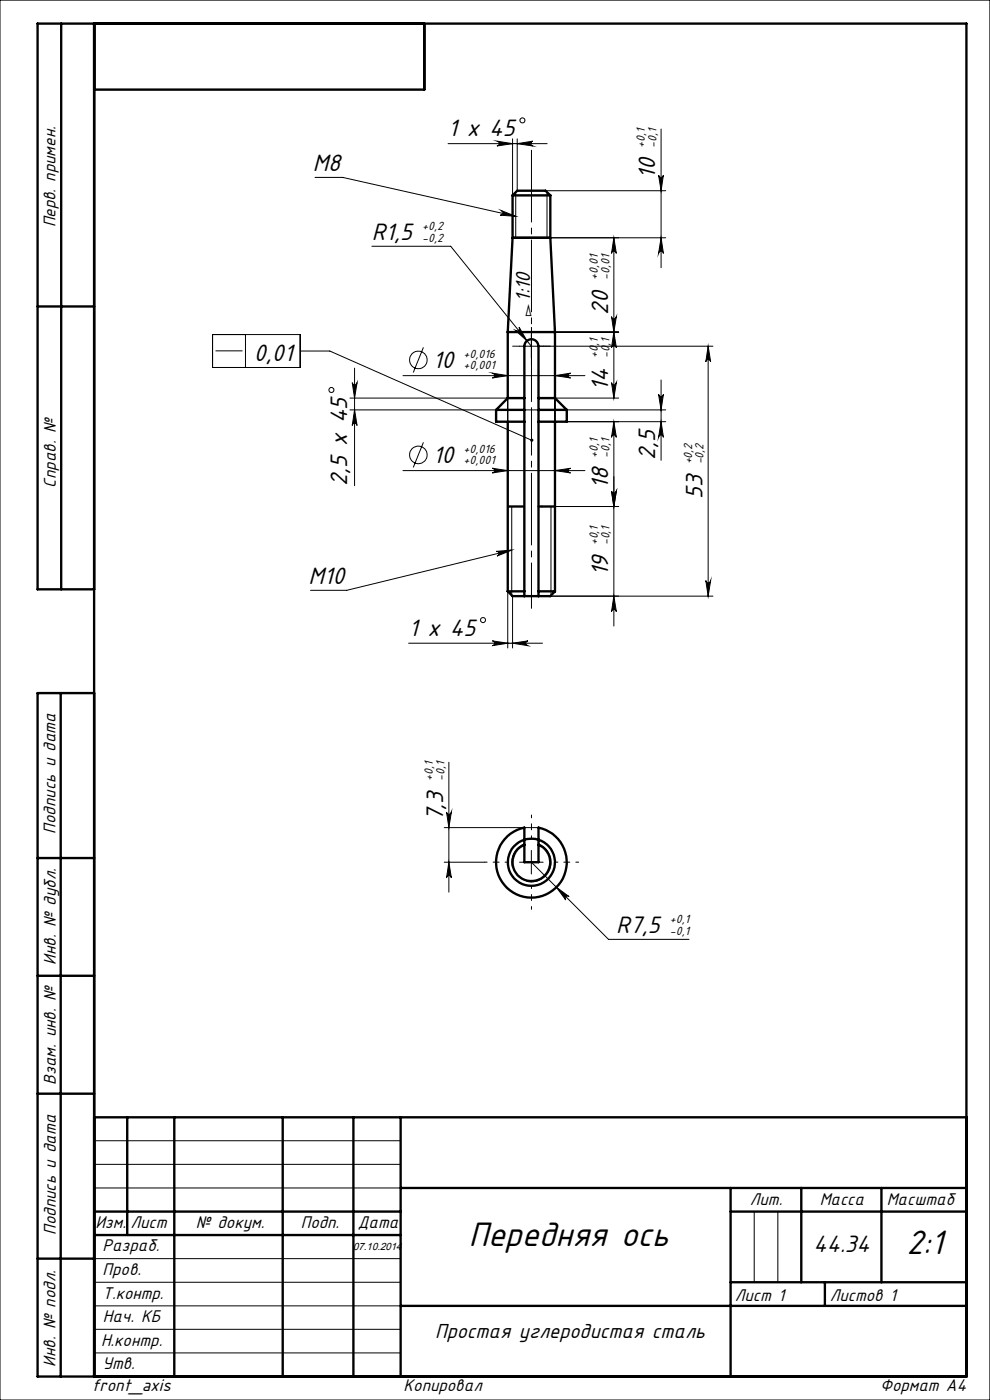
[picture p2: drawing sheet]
<svg xmlns="http://www.w3.org/2000/svg" width="210mm" height="297mm" viewBox="0 0 210 297" stroke-linecap="round" stroke-linejoin="round" font-family="sans-serif">
<g fill="none" stroke="#000" stroke-width=".21">
<path d="M0 0h210v297h-210zM66.8 37.6h5.9l36.7 8.3M95 30.5h21.1M105.4 29.9l3.3 .6-3.3 .5a.51 .51 0 0 0 .5-.5 .51 .51 0 0 0-.5-.6zM108.7 29.5v11.9M109.7 29.5v11M109.7 30.5l3.3-.6a.51 .51 0 0 0-.5 .6 .51 .51 0 0 0 .5 .5zM139.7 37.1a.51 .51 0 0 0 .5 .5 .51 .51 0 0 0 .5-.5l-.5 3.4zM140.2 27.4v29.4M78.9 52.2h16.7l17.1 21.2M106.3 44.7l3.1 1.2-3.3-.3a.51 .51 0 0 0 .6-.3 .51 .51 0 0 0-.4-.6zM109.4 40.8v9.6"/>
<path d="M116 40.5h25.2M116 40.8v9.6h25.2M130.2 50.4v34.1M130.2 50.4l.5 3.4a.51 .51 0 0 0-.5-.5 .51 .51 0 0 0-.5 .5zM140.2 50.4l.5 3.4a.51 .51 0 0 0-.5-.5 .51 .51 0 0 0-.5 .5zM45.1 71h18.6v7h-18.6zM45.7 74.4h5.7M52.1 71v7M63.7 74.5h6.3l42.8 18.9M75.2 78.1v24.9M85.5 79.7h38.6M89.8 73.7l-2.1 5.3"/>
<path d="M104.4 79.2l3.3 .5-3.3 .5a.51 .51 0 0 0 .5-.5 .51 .51 0 0 0-.5-.5zM107.7 78.7v22.1M109.3 70.1a.53 .53 0 0 0 .7 0 .53 .53 0 0 0 .1-.7l1.7 2.9zM110.2 73.4h41M112.7 71v4.9M117.7 70.4h13.5M117.7 79.7l3.3-.5a.51 .51 0 0 0-.5 .5 .51 .51 0 0 0 .5 .5zM117.7 78.7v22.1M129.7 67.2a.51 .51 0 0 0 .5 .4 .51 .51 0 0 0 .5-.4l-.5 3.2zM130.2 70.4l.5 3.4a.51 .51 0 0 0-.5-.5 .51 .51 0 0 0-.5 .5zM150.2 73.4l.5 3.4a.51 .51 0 0 0-.5-.5 .51 .51 0 0 0-.5 .5zM150.2 73.4v53.1"/>
<path d="M74.2 87h67M74.2 84.5h33.5M74.7 81.2a.51 .51 0 0 0 .5 .4 .51 .51 0 0 0 .5-.4l-.5 3.3zM75.2 87l.5 3.3a.51 .51 0 0 0-.5-.5 .51 .51 0 0 0-.5 .5zM85.5 99.8h38.6M89.8 93.8l-2.1 5.4M104.4 99.3l3.3 .5-3.3 .5a.49 .49 0 0 0 .5-.5 .49 .49 0 0 0-.5-.5zM117.7 84.5h13.5M117.7 99.8l3.3-.5a.49 .49 0 0 0-.5 .5 .49 .49 0 0 0 .5 .5zM129.7 81.2a.51 .51 0 0 0 .5 .4 .51 .51 0 0 0 .5-.4l-.5 3.3zM130.2 89.5v43.3M130.2 89.5l.5 3.3a.51 .51 0 0 0-.5-.5 .51 .51 0 0 0-.5 .5z"/>
<path d="M139.7 83.7a.51 .51 0 0 0 .5 .4 .51 .51 0 0 0 .5-.4l-.5 3.3zM140.2 80.6v17M140.2 89.5l.5 3.3a.51 .51 0 0 0-.5-.5 .51 .51 0 0 0-.5 .5zM141.2 89.5h-21M105.2 117l3.3-.3-3.1 1.3a.51 .51 0 0 0 .4-.6 .51 .51 0 0 0-.6-.4zM108.5 116.7l-34.9 8.5h-7.7M108.5 107.5v18.8M111.2 107.5v18.8M114.2 107.5v18.8M129.7 104.2a.51 .51 0 0 0 .5 .4 .51 .51 0 0 0 .5-.4l-.5 3.3zM131.2 107.5h-14.3v18.8M86.7 136.5h28.4"/>
<path d="M104.4 136l3.3 .5-3.3 .5a.51 .51 0 0 0 .5-.5 .51 .51 0 0 0-.5-.5zM107.7 125.4v12.1M108.7 136.5l3.3-.5a.51 .51 0 0 0-.5 .5 .51 .51 0 0 0 .5 .5zM108.7 126.5v11M114.2 126.5h37M130.2 126.5l.5 3.2a.51 .51 0 0 0-.5-.4 .51 .51 0 0 0-.5 .4zM149.7 123.2a.51 .51 0 0 0 .5 .5 .51 .51 0 0 0 .5-.5l-.5 3.3zM94.2 175.6h20M94.7 172.3a.51 .51 0 0 0 .5 .5 .51 .51 0 0 0 .5-.5l-.5 3.3zM95.2 161.7v27.6M111.2 179a4.1 4.1 0 0 0-2.5 5M114.2 179a4.2 4.2 0 0 1 2.5 5.2 4.2 4.2 0 0 1-5 2.7"/>
<path d="M94.2 182.9h8.5M95.2 182.9l.5 3.3a.51 .51 0 0 0-.5-.5 .51 .51 0 0 0-.5 .5zM110.2 182.9h5M112.7 182.9l16.4 16.4h17.1M112.7 180.4v5M118 188.2l2.7 2a.5 .5 0 0 0-.7 0 .5 .5 0 0 0 0 .7zM20 252h65M20 247h65M20 242h65M160 257v15M165 257v15M20 277h65"/>
<path d="M20 272h65M20 267h65M20 287h65M20 282h65"/>
<circle cx="110.8" cy="25.5" r=".54"/>
<circle cx="88.7" cy="76.4" r="1.86"/>
<circle cx="70.3" cy="82.7" r=".53"/>
<circle cx="88.7" cy="96.5" r="1.86"/>
<circle cx="102.5" cy="131.5" r=".52"/>
</g>
<g fill="none" stroke="#000" stroke-width=".5">
<path d="M13 5v120M20 5v287M90 5v14h-70M108.7 50.4h8M108.7 41.4h8M108.7 41.4l1-.9h6l1 .9M108.7 50.4l-1 20M108.7 41.4v9M116.7 50.4l1 20M116.7 41.4v9M8 65h12M107.7 70.4h10"/>
<path d="M107.7 70.4v14.1M117.7 70.4v14.1M105.2 87v2.5h6M105.2 87h6M107.7 84.5h3.5M107.7 84.5l-2.5 2.5M107.7 89.5v35.9M111.2 84.5v2.5M111.2 84.5v-11.1a1.5 1.5 0 0 1 1.5-1.4 1.5 1.5 0 0 1 1.5 1.4v53.1M111.2 87v39.5M114.2 87h6M114.2 84.5h3.5"/>
<path d="M117.7 84.5l2.5 2.5M117.7 89.5v35.9M120.2 87v2.5h-6M107.7 107.5h3.5M114.2 107.5h3.5M20 125h-12v-120h197v287h-197v-145h12M107.7 125.4h3.5M107.7 125.4l1 1.1h2.5M111.2 126.5h3M114.2 125.4h3.5M117.7 125.4l-1 1.1h-2.5M12.9 147v145"/>
<path d="M107.6 177.4a7.8 7.8 0 0 1 3.6-1.8v7.3h3v-7.3a7.5 7.5 0 0 1 5.4 10.3 7.5 7.5 0 0 1-11.2 3.1 7.5 7.5 0 0 1-.8-11.6zM111.2 179.2a4 4 0 0 0-1.6 6.1 4 4 0 0 0 6.3 0 4 4 0 0 0-1.7-6.1M8 182h12M8 207h12M8 232h12M20 237h185M27 237v25M37 237v55M60 237v55M75 237v55M85 237v55M20 257h65"/>
<path d="M85 252h120M155 257h50M155 252v40M170 252v20M187 252v20M8 267h12M20 262h65M85 277h120M155 272h50M175 272v5"/>
<circle cx="112.7" cy="182.9" r="5"/>
</g>
<path d="M112.7 177.9v-5M107.7 182.9h-5M112.7 187.9v5M117.7 182.9h5" fill="none" stroke="#000" stroke-width=".21" stroke-dasharray="15.2 1.3 1.3 1.3" stroke-dashoffset="14.6"/>
<path d="M110.2 73.4h-1.5M112.7 70.9v-1.5M112.7 75.9v1.5M115.2 73.4h1.5" fill="none" stroke="#000" stroke-width=".21" stroke-dasharray="15.2 1.3 1.3 1.3"/>
<path d="M112.7 86.9v-56.8" fill="none" stroke="#000" stroke-width=".21" stroke-dasharray="15.2 1.3 1.3 1.3" stroke-dashoffset="-1.7"/>
<path d="M112.7 129.1v-42.2" fill="none" stroke="#000" stroke-width=".21" stroke-dasharray="15.2 1.3 1.3 1.3" stroke-dashoffset="5.6"/>
<g fill="#000">
<path d="M112.5 93.2a.33 .33 0 0 1 .4-.1 .33 .33 0 0 1 .2 .4l-.3-.1 .3 .1a.33 .33 0 0 1-.5 .2 .33 .33 0 0 1-.1-.5z"/>
<path d="M109.3 70.1l2.5 2.2-1.7-2.9a.53 .53 0 0 1-.1 .7 .53 .53 0 0 1-.7 0zM105.4 29.9l3.3 .6-3.3 .5a.51 .51 0 0 0 .5-.5 .51 .51 0 0 0-.5-.6zM109.7 30.5l3.3-.6a.51 .51 0 0 0-.5 .6 .51 .51 0 0 0 .5 .5zM118 188.2l2 2.7a.5 .5 0 0 1 0-.7 .5 .5 0 0 1 .7 0z"/>
<path d="M150.2 73.4l.5 3.4a.51 .51 0 0 0-.5-.5 .51 .51 0 0 0-.5 .5zM149.7 123.2a.51 .51 0 0 0 .5 .5 .51 .51 0 0 0 .5-.5l-.5 3.3z"/>
<path d="M75.2 87l.5 3.3a.51 .51 0 0 0-.5-.5 .51 .51 0 0 0-.5 .5zM74.7 81.2a.51 .51 0 0 0 .5 .4 .51 .51 0 0 0 .5-.4l-.5 3.3zM140.2 89.5l.5 3.3a.51 .51 0 0 0-.5-.5 .51 .51 0 0 0-.5 .5zM139.7 83.7a.51 .51 0 0 0 .5 .4 .51 .51 0 0 0 .5-.4l-.5 3.3zM130.2 126.5l.5 3.2a.51 .51 0 0 0-.5-.4 .51 .51 0 0 0-.5 .4zM129.7 104.2a.51 .51 0 0 0 .5 .4 .51 .51 0 0 0 .5-.4l-.5 3.3zM129.7 81.2a.51 .51 0 0 0 .5 .4 .51 .51 0 0 0 .5-.4l-.5 3.3zM130.2 70.4l.5 3.4a.51 .51 0 0 0-.5-.5 .51 .51 0 0 0-.5 .5zM129.7 67.2a.51 .51 0 0 0 .5 .4 .51 .51 0 0 0 .5-.4l-.5 3.2zM130.2 50.4l.5 3.4a.51 .51 0 0 0-.5-.5 .51 .51 0 0 0-.5 .5zM95.2 182.9l.5 3.3a.51 .51 0 0 0-.5-.5 .51 .51 0 0 0-.5 .5zM94.7 172.3a.51 .51 0 0 0 .5 .5 .51 .51 0 0 0 .5-.5l-.5 3.3z"/>
<path d="M117.7 99.8l3.3-.5a.49 .49 0 0 0-.5 .5 .49 .49 0 0 0 .5 .5zM104.4 99.3l3.3 .5-3.3 .5a.49 .49 0 0 0 .5-.5 .49 .49 0 0 0-.5-.5zM117.7 79.7l3.3-.5a.51 .51 0 0 0-.5 .5 .51 .51 0 0 0 .5 .5zM104.4 79.2l3.3 .5-3.3 .5a.51 .51 0 0 0 .5-.5 .51 .51 0 0 0-.5-.5zM108.7 136.5l3.3-.5a.51 .51 0 0 0-.5 .5 .51 .51 0 0 0 .5 .5zM104.4 136l3.3 .5-3.3 .5a.51 .51 0 0 0 .5-.5 .51 .51 0 0 0-.5-.5z"/>
<path d="M130.2 89.5l.5 3.3a.51 .51 0 0 0-.5-.5 .51 .51 0 0 0-.5 .5zM129.7 104.2a.51 .51 0 0 0 .5 .4 .51 .51 0 0 0 .5-.4l-.5 3.3zM139.7 37.1a.51 .51 0 0 0 .5 .5 .51 .51 0 0 0 .5-.5l-.5 3.4zM140.2 50.4l.5 3.4a.51 .51 0 0 0-.5-.5 .51 .51 0 0 0-.5 .5z"/>
<path d="M105.2 117l3.3-.3-3.1 1.3a.51 .51 0 0 0 .4-.6 .51 .51 0 0 0-.6-.4zM106.3 44.7l3.1 1.2-3.3-.3a.51 .51 0 0 0 .6-.3 .51 .51 0 0 0-.4-.6z"/>
</g>
<g font-size="8">
<text x="99.4" y="264.3">Передняя ось</text>
<text x="192.3" y="266.1">2:1</text>
</g>
<g font-size="5.6">
<text x="95.1" y="28.8">1 x 45</text>
<text x="66.4" y="36.3">М8</text>
<text x="139" y="38" transform="rotate(-90 139 38)">10</text>
<text x="78.9" y="51">R1,5</text>
<text x="129" y="66.7" transform="rotate(-90 129 66.7)">20</text>
<text x="53.8" y="76.5">0,01</text>
<text x="91.8" y="78.1">10</text>
<text x="129" y="82.9" transform="rotate(-90 129 82.9)">14</text>
<text x="91.8" y="98.2">10</text>
<text x="139" y="97.6" transform="rotate(-90 139 97.6)">2,5</text>
<text x="73.6" y="103" transform="rotate(-90 73.6 103)">2,5 х 45</text>
<text x="129" y="103.7" transform="rotate(-90 129 103.7)">18</text>
<text x="149" y="105.8" transform="rotate(-90 149 105.8)">53</text>
<text x="65.5" y="123.9">М10</text>
<text x="129" y="122.2" transform="rotate(-90 129 122.2)">19</text>
<text x="86.7" y="134.8">1 х 45</text>
<text x="94" y="174.3" transform="rotate(-90 94 174.3)">7,3</text>
<text x="130.7" y="198">R7,5</text>
<text x="172.6" y="265.7">44.34</text>
</g>
<g font-size="4.8">
<text x="112.5" y="64" transform="rotate(-90 112.5 64)">1:10</text>
<text x="92.3" y="283.9">Простая углеродистая сталь</text>
</g>
<g font-size="4">
<text x="11.8" y="48.3" transform="rotate(-90 11.8 48.3)">Перв. примен.</text>
<text x="11.9" y="103.4" transform="rotate(-90 11.9 103.4)">Справ. №</text>
<text x="11.7" y="176.8" transform="rotate(-90 11.7 176.8)">Подпись и дата</text>
<text x="11.8" y="204.7" transform="rotate(-90 11.8 204.7)">Инв. № дубл.</text>
<text x="11.9" y="230.1" transform="rotate(-90 11.9 230.1)">Взам. инв. №</text>
<text x="159.1" y="255.6">Лит.</text>
<text x="173.9" y="255.6">Масса</text>
<text x="188.1" y="255.6">Масштаб</text>
<text x="11.8" y="262" transform="rotate(-90 11.8 262)">Подпись и дата</text>
<text x="20.2" y="260.4">Изм.</text>
<text x="27.7" y="260.5">Лист</text>
<text x="41.5" y="260.5">№ докум.</text>
<text x="63.8" y="260.5">Подп.</text>
<text x="75.9" y="260.5">Дата</text>
<text x="21.7" y="265.5">Разраб.</text>
<text x="21.8" y="270.5">Пров.</text>
<text x="21.8" y="275.5">Т.контр.</text>
<text x="155.9" y="275.9">Лист 1</text>
<text x="176" y="276">Листов 1</text>
<text x="21.8" y="280.4">Нач. КБ</text>
<text x="21.4" y="285.6">Н.контр.</text>
<text x="11.8" y="289.9" transform="rotate(-90 11.8 289.9)">Инв. № подл.</text>
<text x="21.8" y="290.4">Утв.</text>
<text x="19.6" y="295.1">front_axis</text>
<text x="85.6" y="295.2">Копировал</text>
<text x="186.7" y="295.2">Формат А4</text>
</g>
<text font-size="3.8" x="113.2" y="67.4" transform="rotate(-90 113.2 67.4)">▻</text>
<g font-size="2.8">
<text x="136.8" y="31.4" transform="rotate(-90 136.8 31.4)">+0,1</text>
<text x="139.3" y="31.4" transform="rotate(-90 139.3 31.4)">-0,1</text>
<text x="89.6" y="48.8">+0,2</text>
<text x="89.6" y="51.2">-0,2</text>
<text x="126.8" y="59.5" transform="rotate(-90 126.8 59.5)">+0,01</text>
<text x="129.3" y="59.5" transform="rotate(-90 129.3 59.5)">-0,01</text>
<text x="98.3" y="75.9">+0,016</text>
<text x="126.8" y="76" transform="rotate(-90 126.8 76)">+0,1</text>
<text x="129.3" y="76" transform="rotate(-90 129.3 76)">-0,1</text>
<text x="98.4" y="78.3">+0,001</text>
<text x="98.3" y="96">+0,016</text>
<text x="98.4" y="98.5">+0,001</text>
<text x="126.8" y="97.2" transform="rotate(-90 126.8 97.2)">+0,1</text>
<text x="129.3" y="97.2" transform="rotate(-90 129.3 97.2)">-0,1</text>
<text x="146.8" y="98.5" transform="rotate(-90 146.8 98.5)">+0,2</text>
<text x="149.3" y="98.5" transform="rotate(-90 149.3 98.5)">-0,2</text>
<text x="126.8" y="115.7" transform="rotate(-90 126.8 115.7)">+0,1</text>
<text x="129.3" y="115.7" transform="rotate(-90 129.3 115.7)">-0,1</text>
<text x="91.8" y="165.8" transform="rotate(-90 91.8 165.8)">+0,1</text>
<text x="94.3" y="165.8" transform="rotate(-90 94.3 165.8)">-0,1</text>
<text x="142.1" y="195.8">+0,1</text>
<text x="142.1" y="198.3">-0,1</text>
</g>
<text font-size="2.2" x="74.9" y="265.1">07.10.2014</text>
</svg>
